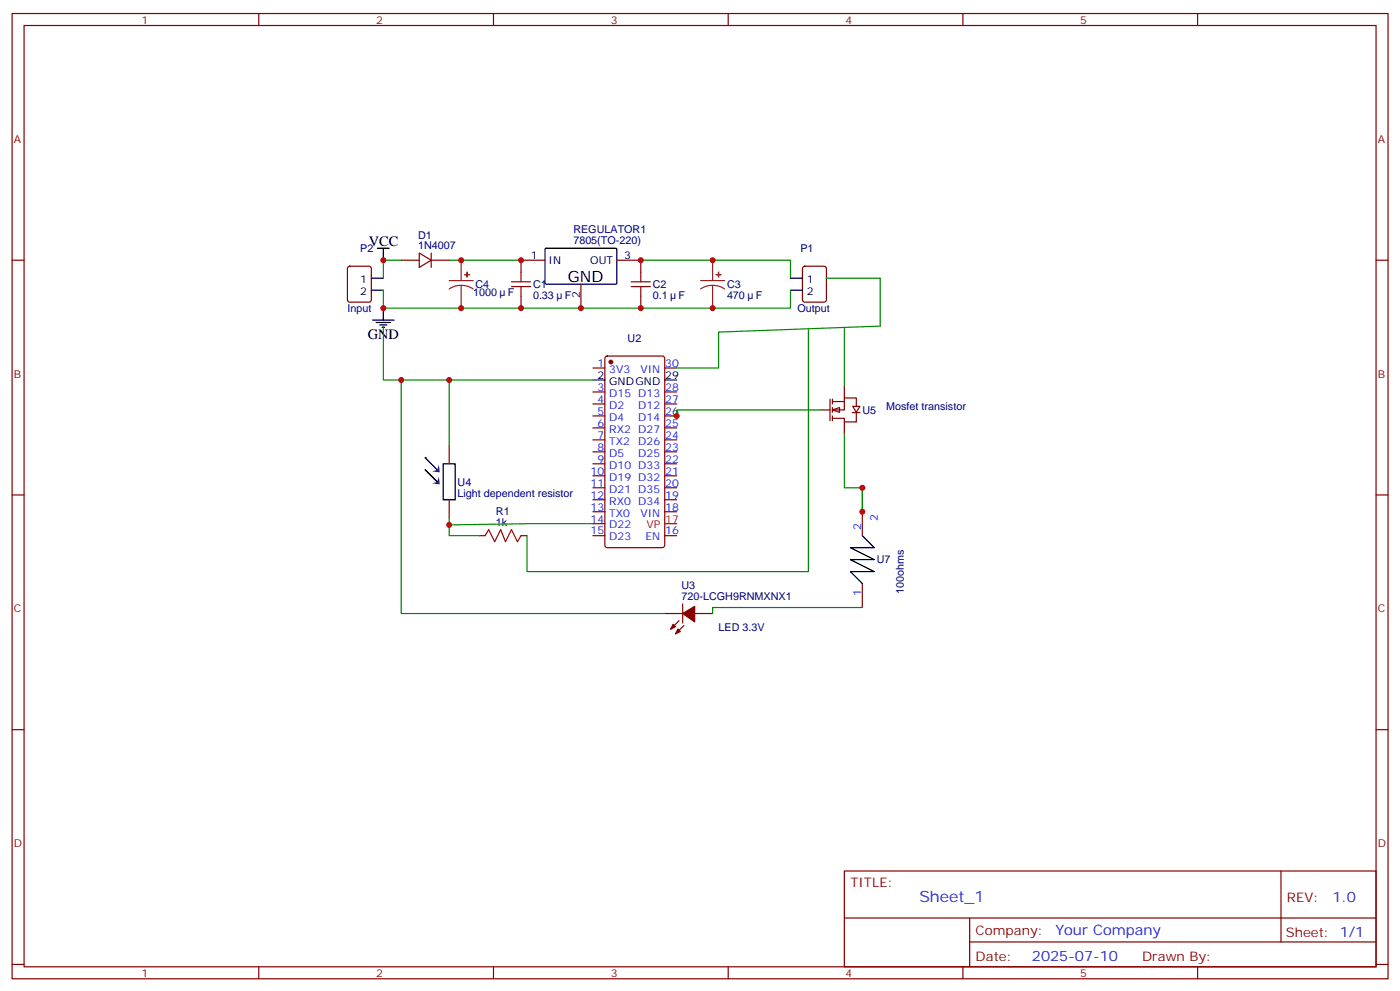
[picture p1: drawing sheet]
<svg xmlns="http://www.w3.org/2000/svg" width="412mm" height="292mm" viewBox="0 0 412 292" stroke-linecap="round" stroke-linejoin="round" font-family="sans-serif">
<g fill="none" stroke="#870000" stroke-width=".35">
<path d="M3.6 4h405.3v284.3h-405.3zM7.1 7.5h398.3v277.3h-398.3zM76.2 4v3.5M145.4 4v3.5M214.5 4v3.5M283.7 4v3.5M352.8 4v3.5M3.6 76.7h3.5M102.6 78.6l.4-.2h5.7l.6 .5 .1 9.4-.5 .7h-5.9l-.6-.5-.1-9.4zM118.2 76.7h5.3M123.5 74.5l3.5 2.2-3.5 2.1zM127 76.7h5.3"/>
<path d="M127 74.5v4.3M160.5 76.7h-7v3.5M181.7 76.7h7.1v3.5M236.6 78.6l.5-.2h5.6l.7 .5 .1 9.4-.5 .7h-5.9l-.6-.5-.1-9.4zM405.4 76.7h3.5M153.5 87.2v3.6M171.1 83.7v7.1M188.8 87.2v3.6M174.7 108.4h3.5M174.7 115.5h3.5M174.7 119h3.5M178.4 105.1l.5-.2h16.2l.7 .4v55.3l-.4 .7h-16.5l-.7-.4v-55.3z"/>
<path d="M195.8 108.4h3.6M195.8 115.5h3.6M195.8 119h3.6M174.7 122.5h3.5M174.7 126h3.5M174.7 129.6h3.5M174.7 133.1h3.5M174.7 136.6h3.5M195.8 122.5h3.6M195.8 126h3.6M195.8 129.6h3.6M195.8 133.1h3.6"/>
<path d="M195.8 136.6h3.6M3.6 145.8h3.5M174.7 140.2h3.5M174.7 143.7h3.5M174.7 147.2h3.5M174.7 150.7h3.5M174.7 154.3h3.5M174.7 157.8h3.5M195.8 140.2h3.6M195.8 143.7h3.6M195.8 147.2h3.6M195.8 150.7h3.6"/>
<path d="M195.8 157.8h3.6M405.4 145.8h3.5M201.1 177.9v5.7M195.8 180.7h5.3M200.1 182.8l-2.5 2.5M201.5 184.3l-2.5 2.4M204.6 180.7h5.3M3.6 214.9h3.5M405.4 214.9h3.5M248.7 256.6h156.7v28.2h-156.7zM377.4 256.6v20.9M248.8 270.4h156.4"/>
<path d="M285.7 277.5h119.5M285.7 270.4v14.1M3.6 284.1h3.5M76.2 284.8v3.5M145.4 284.8v3.5M214.5 284.8v3.5M283.7 284.8v3.5M352.8 284.8v3.5M405.4 284.1h3.5"/>
</g>
<g fill="none" stroke="#000" stroke-width=".35">
<path d="M111.2 73.1h3.5M112.9 73.1v3.6M160.6 73.3l.3-.2 20.6 .1 .2 .3v10l-.3 .2h-20.7l-.2-.3zM109.4 82h3.5M109.4 85.5h3.5M109.7 94.3h6.4M110.8 95h4.2M111.9 95.7h2.1M112.6 96.4h.7M112.9 90.8v3.5M232.9 82h3.5M232.9 85.5h3.5"/>
<path d="M174.7 111.9h3.5M195.8 111.9h3.6"/>
</g>
<path d="M118.2 76.7h-5.3v5.3M132.3 76.7h21.2M188.8 76.7h44.1v5.3M112.9 85.5v5.3h120v-5.3M112.9 96.1v15.8h61.8M243.5 82h15.8v14.1l-47.6 1.7v10.6h-12.3" fill="none" stroke="#008700" stroke-width=".35"/>
<path d="M135.9 76.7v6M209.9 76.7v6M132.3 82.7h7.1M135.9 84.1l-1.9 .2-1.7 .8M135.9 84.1l1.8 .2 1.7 .8M135.9 84.1v6.7M206.4 82.7h7.1M209.9 84.1l-1.8 .2-1.7 .8M209.9 84.1l1.9 .2 1.7 .8M209.9 84.1v6.7" fill="none" stroke="#8c2424" stroke-width=".35"/>
<g fill="#8c2424" stroke="#8c2424" stroke-width=".35">
<path d="M211 80.9h1.4z"/>
<path d="M211.7 80.2v1.4z"/>
<path d="M136.9 80.9h1.4z"/>
<path d="M137.6 80.2v1.4z"/>
</g>
<path d="M150.7 84.4h5.6M150.7 83h5.6M153.5 80.2v2.8M153.5 84.4v2.8M185.9 84.4h5.7M185.9 83h5.7M188.8 80.2v2.8M188.8 84.4v2.8" fill="none" stroke="#a10000" stroke-width=".35"/>
<g fill="#870000" stroke="#870000" stroke-width=".35">
<path d="M201.1 180.7l3.5-2.1v4.6z"/>
<path d="M199.7 185.3l.7 .7-1.4 .7z"/>
<path d="M198.3 183.9l.7 .7-1.4 .7z"/>
<circle cx="180" cy="106.6" r=".53"/>
</g>
<path d="M195.8 154.3h3.6" fill="none" stroke="#f00" stroke-width=".35"/>
<path d="M245.2 120.8l2.1-.7v1.4z" fill="#fff" stroke="#870000" stroke-width=".35"/>
<g fill="none" stroke="#870000" stroke-width=".35">
<path d="M244.5 117.6v6.3M245.2 118.3h3.5M245.2 117.6v1.4M248.7 113.7v3.5M251.2 119.7h2.1l-1 1.8zM252.3 119.7v-2.5h-3.6v3.6h-3.5M132.3 131.3v5.3M241.7 120.8h2.8M245.2 120.1v1.4M245.2 122.5v1.4M248.7 124.3v3.5M251.1 121.5h2.3"/>
<path d="M252.3 121.5v2.8h-3.6v-1.1h-3.5M132.3 147.2v5.3"/>
</g>
<path d="M125.3 138.4l3.5 3.5zM130.6 136.6h3.5v10.6h-3.5z" fill="none" stroke="#000" stroke-width=".35"/>
<g fill="#000">
<circle cx="125.3" cy="134.9" r=".18"/>
<circle cx="128.8" cy="141.9" r=".18"/>
</g>
<path d="M127.3 142.4l1.5-.5 .5-1.5 .2 2.3z" fill="#333"/>
<circle cx="125.3" cy="134.9" r=".18" fill="#000"/>
<path d="M125.3 134.9l3.5 3.5" fill="none" stroke="#000" stroke-width=".35"/>
<path d="M127.3 138.9l1.5-.5 .5-1.5 .2 2.2z" fill="#333"/>
<path d="M141.1 157.8h1.8M153.5 157.8h1.8M254 150.7v7.1M254 171.9v7.1" fill="none" stroke="#870000" stroke-width=".35"/>
<path d="M254 157.8l3.6 3.5h-7.1l7.1 3.6h-7.1l7.1 3.5h-7.1l3.5 3.5" fill="none" stroke="#000" stroke-width=".35"/>
<path d="M238.2 97.1v71.3h-82.9v-10.6M248.7 96.8v16.9M118.2 111.9v68.8h77.6M132.3 111.9v19.4M241.7 120.8h-42.3v1.7h-1.8M248.7 127.8v15.9h5.3v7v-7M132.3 152.5v5.3h8.8M174.7 154.3h-19.4l-23 .3M254 179h-44.1v1.7" fill="none" stroke="#008700" stroke-width=".35"/>
<path d="M142.9 157.8l1.1-1.8 1.7 3.6 1.8-3.6 1.4 3.6 1.8-3.6 1.7 3.6 1.1-1.8" fill="none" stroke="#a10000" stroke-width=".35"/>
<g fill="#c00">
<circle cx="135.9" cy="90.8" r=".88"/>
<circle cx="135.9" cy="76.7" r=".88"/>
<circle cx="209.9" cy="90.8" r=".88"/>
<circle cx="209.9" cy="76.7" r=".88"/>
<circle cx="112.9" cy="90.8" r=".88"/>
<circle cx="188.8" cy="76.7" r=".88"/>
<circle cx="188.8" cy="90.8" r=".88"/>
<circle cx="171.1" cy="90.8" r=".88"/>
<circle cx="153.5" cy="90.8" r=".88"/>
<circle cx="153.5" cy="76.7" r=".88"/>
<circle cx="112.9" cy="76.7" r=".88"/>
<circle cx="254" cy="143.7" r=".88"/>
<circle cx="254" cy="150.7" r=".88"/>
<circle cx="118.2" cy="111.9" r=".88"/>
<circle cx="132.3" cy="111.9" r=".88"/>
<circle cx="199.4" cy="122.5" r=".88"/>
<circle cx="132.3" cy="154.6" r=".88"/>
</g>
<text font-size="4.6" x="167.3" y="83">GND</text>
<text font-size="4.6" fill="#00f" x="270.8" y="265.6">Sheet_1</text>
<g font-size="4.2">
<text x="108.7" y="72.4">VCC</text>
<text x="108.3" y="99.9">GND</text>
</g>
<g font-size="4.2" fill="#00f">
<text x="392.5" y="265.8">1.0</text>
<text x="310.9" y="275.4">Your Company</text>
<text x="304" y="283.2">2025-07-10</text>
</g>
<g font-size="3.9" fill="#800">
<text x="250.5" y="261.2">TITLE:</text>
<text x="379.1" y="265.8">REV:</text>
<text x="287.4" y="275.4">Company:</text>
<text x="378.8" y="276">Sheet: 1/1</text>
<text x="287.4" y="283">Date:</text>
<text x="336.5" y="283.1">Drawn By:</text>
</g>
<g font-size="3.2" fill="#800">
<text x="41.7" y="7">1</text>
<text x="110.8" y="7">2</text>
<text x="180" y="7">3</text>
<text x="249.1" y="7">4</text>
<text x="318.2" y="7">5</text>
<text x="4.1" y="42.1">A</text>
<text x="405.9" y="42.1">A</text>
<text x="4.1" y="111.2">B</text>
<text x="405.9" y="111.2">B</text>
<text x="4.1" y="180.4">C</text>
<text x="405.9" y="180.4">C</text>
<text x="4.1" y="249.5">D</text>
<text x="405.9" y="249.5">D</text>
<text x="41.7" y="287.8">1</text>
<text x="110.8" y="287.8">2</text>
<text x="180" y="287.8">3</text>
<text x="249.1" y="287.8">4</text>
<text x="318.2" y="287.8">5</text>
</g>
<g font-size="3.2" fill="#000080">
<text x="123.2" y="70.3">D1</text>
<text x="168.9" y="71.9">7805(TO-220)</text>
<text x="168.9" y="68.6">REGULATOR1</text>
<text x="106.1" y="74.2">P2</text>
<text x="123.2" y="73.5">1N4007</text>
<text x="235.8" y="74.2">P1</text>
<text x="139.4" y="87.2">1000</text>
<text x="140.1" y="84.8">C4</text>
<text x="149.6" y="87.2">F</text>
<text x="157" y="88">0.33</text>
<text x="157" y="84.8">C1</text>
<text x="166.4" y="88">F</text>
<text x="192.3" y="88">0.1</text>
<text x="192.3" y="84.9">C2</text>
<text x="199.9" y="88">F</text>
<text x="214.2" y="88">470</text>
<text x="214.2" y="84.8">C3</text>
<text x="222.6" y="88">F</text>
<text x="102.4" y="91.9">Input</text>
<text x="234.9" y="91.9">Output</text>
<text x="184.9" y="100.6">U2</text>
<text x="254.1" y="122.1">U5</text>
<text x="261.1" y="120.8">Mosfet transistor</text>
<text x="134.8" y="143.1">U4</text>
<text x="134.8" y="146.3">Light dependent resistor</text>
<text x="146.1" y="155">1k</text>
<text x="146.1" y="151.8">R1</text>
<text x="258.3" y="166">U7</text>
<text x="200.8" y="173.6">U3</text>
<text x="200.8" y="176.8">720-LCGH9RNMXNX1</text>
<text x="266.2" y="174.9" transform="rotate(-90 266.2 174.9)">100ohms</text>
<text x="211.7" y="186">LED 3.3V</text>
</g>
<g font-size="3.2">
<text x="156.4" y="76.3">1</text>
<text x="161.6" y="77.7">IN</text>
<text x="173.9" y="77.7">OUT</text>
<text x="183.8" y="76.3">3</text>
<text x="106.1" y="83.4">1</text>
<text x="237.7" y="83.4">1</text>
<text x="106.1" y="86.9">2</text>
<text x="170.8" y="87.8" transform="rotate(-90 170.8 87.8)">2</text>
<text x="237.7" y="86.9">2</text>
<text x="176" y="111.6">2</text>
<text x="179.5" y="113.3">GNDGND</text>
<text x="196" y="111.6">29</text>
</g>
<g font-size="3.2" fill="#00f">
<text x="176" y="108.1">1</text>
<text x="179.5" y="109.8">3V3</text>
<text x="188.6" y="109.8">VIN</text>
<text x="196" y="108.1">30</text>
<text x="176" y="115.1">3</text>
<text x="176" y="118.6">4</text>
<text x="179.5" y="116.9">D15 D13</text>
<text x="196" y="118.6">27</text>
<text x="196" y="115.1">28</text>
<text x="176" y="122.2">5</text>
<text x="176" y="125.7">6</text>
<text x="179.5" y="120.4">D2</text>
<text x="179.5" y="123.9">D4</text>
<text x="188" y="123.9">D14</text>
<text x="188" y="120.4">D12</text>
<text x="196" y="125.7">25</text>
<text x="196" y="122.2">26</text>
<text x="176" y="129.2">7</text>
<text x="179.5" y="127.5">RX2 D27</text>
<text x="179.5" y="131">TX2</text>
<text x="188" y="131">D26</text>
<text x="196" y="129.2">24</text>
<text x="176" y="132.8">8</text>
<text x="176" y="136.3">9</text>
<text x="179.5" y="134.5">D5</text>
<text x="188" y="134.5">D25</text>
<text x="196" y="136.3">22</text>
<text x="196" y="132.8">23</text>
<text x="174" y="139.8">10</text>
<text x="174" y="143.3">11</text>
<text x="179.5" y="138">D10 D33</text>
<text x="179.5" y="141.6">D19 D32</text>
<text x="196" y="143.3">20</text>
<text x="196" y="139.8">21</text>
<text x="174" y="146.9">12</text>
<text x="179.5" y="145.1">D21 D35</text>
<text x="179.5" y="148.6">RX0 D34</text>
<text x="196" y="146.9">19</text>
<text x="174" y="150.4">13</text>
<text x="174" y="153.9">14</text>
<text x="179.5" y="152.2">TX0</text>
<text x="179.5" y="155.7">D22</text>
<text x="188.6" y="152.2">VIN</text>
<text x="196" y="150.4">18</text>
<text x="258.6" y="153.5" transform="rotate(-90 258.6 153.5)">2</text>
<text x="174" y="157.4">15</text>
<text x="179.5" y="159.2">D23</text>
<text x="190.1" y="159.2">EN</text>
<text x="196" y="157.4">16</text>
<text x="253.7" y="156" transform="rotate(-90 253.7 156)">2</text>
<text x="253.7" y="175.7" transform="rotate(-90 253.7 175.7)">1</text>
</g>
<g font-size="3.2" fill="#f00">
<text x="190.4" y="155.7">VP</text>
<text x="196" y="153.9">17</text>
</g>
</svg>
